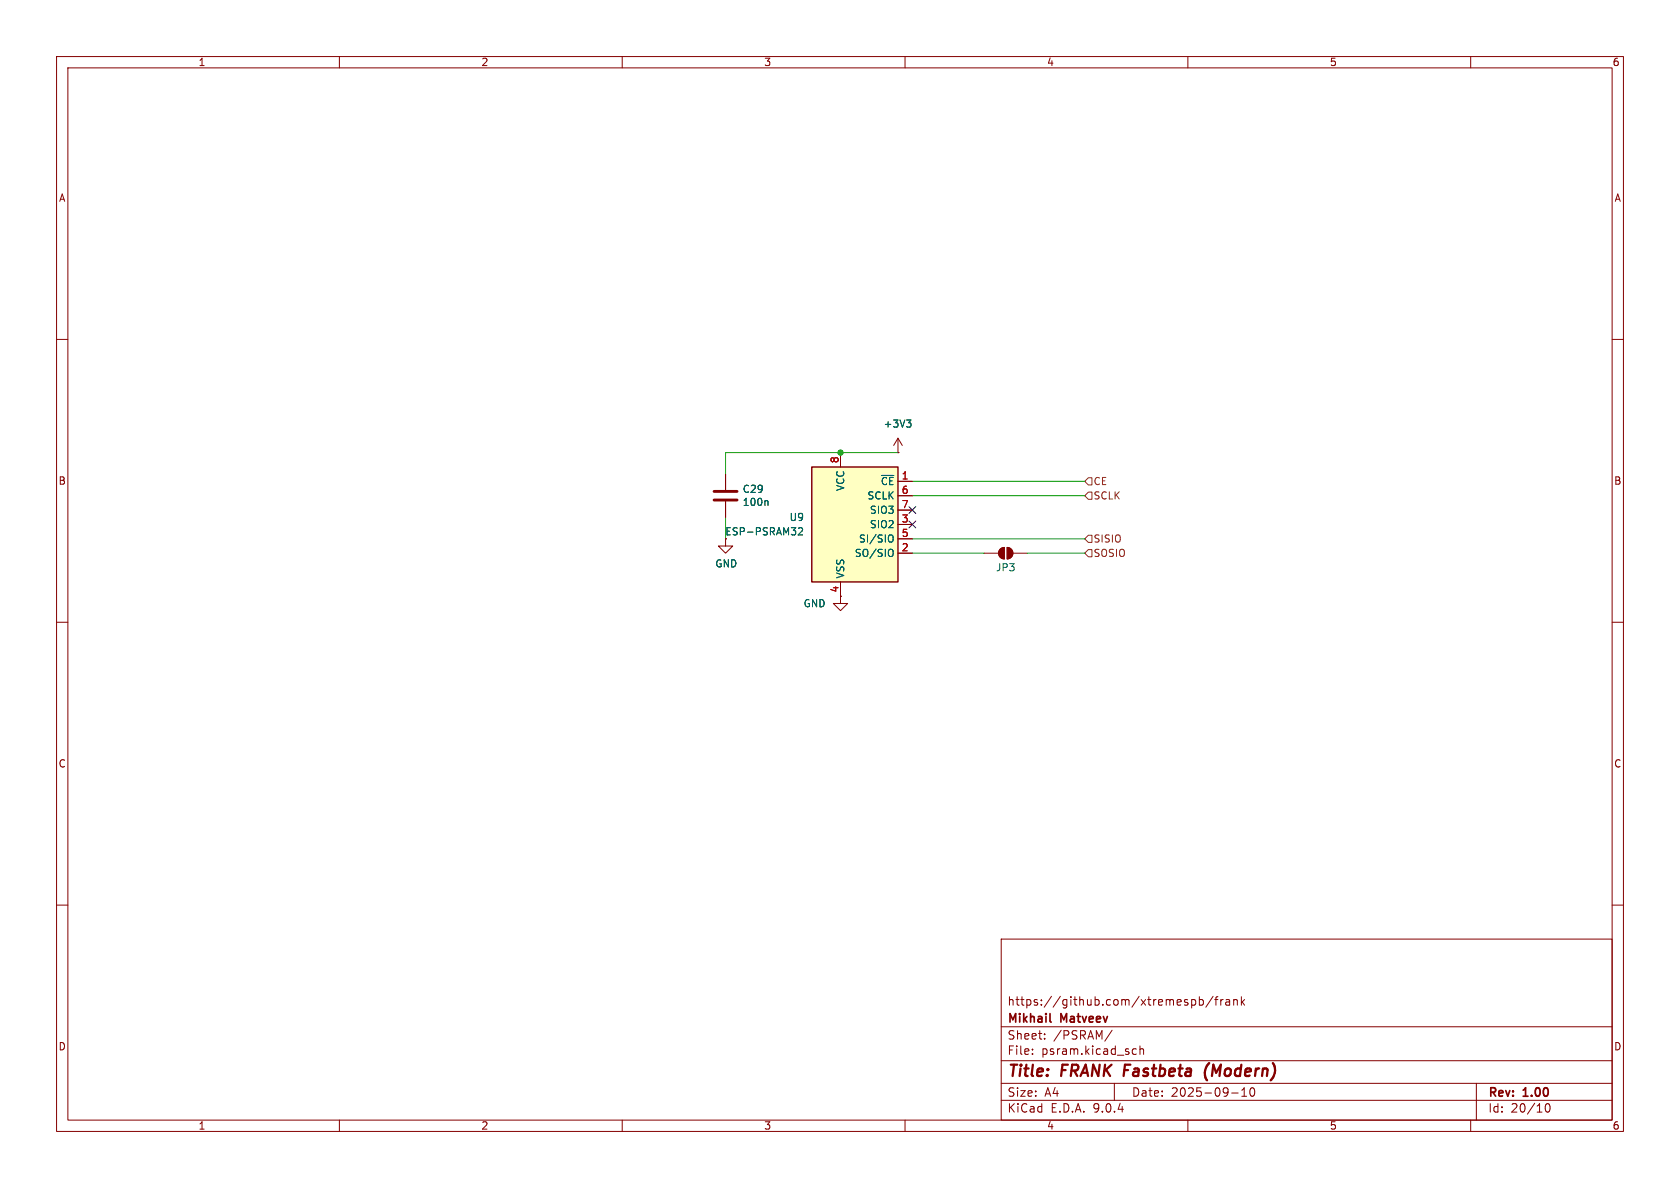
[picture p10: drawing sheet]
<svg xmlns="http://www.w3.org/2000/svg" width="297mm" height="210mm" viewBox="0 0 297 210" stroke-linecap="round" stroke-linejoin="round" font-family="sans-serif">
<g fill="none" stroke="#840000" stroke-width=".18">
<path d="M10 10h277v190h-277zM12 12h273v186h-273zM60 10v2M110 10v2M160 10v2M210 10v2M260 10v2M10 60h2M158.7 77.5l-.7 1.2M158.7 77.5l.8 1.2M158.7 77.5v2.5M285 60h2"/>
<path d="M128.3 95.3v1.2h1.2l-1.2 1.3-1.3-1.3h1.3M128.3 83.8v2.8M128.3 88.6v2.8M158.7 80h.1M174 97.8h2.5M176.8 97.1l.7-.3v2a1.02 1.02 0 0 1-.9-.6 1.02 1.02 0 0 1 .2-1.1zM178.1 96.8a1.02 1.02 0 0 1 1 1 1.02 1.02 0 0 1-1 1zM179.1 97.8h2.5M10 110h2M148.6 105.4v1.3h1.3l-1.3 1.3-1.3-1.3h1.3M285 110h2M10 160h2"/>
<path d="M177 166h108v32h-108zM210.7 176.8l.4-.1 .3 .3v.4l-.2 .2h-.5M212 176.8l.5-.1 .2 .3v.4l-.1 .2h-.6M212 176.2v1.5M214.5 176.1l-1.3 2M214.7 176.7h.6M215.3 176.2l-.3 .2v1.3M215.8 176.7v1M216.2 176.7l-.2 .1-.2 .2M216.7 176.8h.6l.1 .9M217.4 177.1h-.5a.29 .29 0 0 0-.2 .3 .29 .29 0 0 0 .2 .3l.5-.1M218.1 176.8l.2-.1 .4 .1v.9"/>
<path d="M218.1 176.7v1M219.5 176.2v1.5M219.6 177.1l.4 .6M220 176.7l-.5 .6M285 160h2M60 198v2M110 198v2M160 198v2M177 194.5h108M177 191.5h108M177 187.5h108M177 181.5h108"/>
<path d="M182.5 186.3v.1M182.5 185.5v.1M184.7 183.6v.1M184.7 182.8v.1M196.6 182.1l-1.3 2M197 191.5v3M200.3 186.3h.6M200.3 185.5h.6M201.5 185.5l.2-.1 .4 .1 .1 .9M201.5 184.9v1.5M210 198v2M217.7 193.2h1.2"/>
<path d="M219.5 193.8h.9M219.5 192.7l.5-.4v1.5M221.1 192.4a.81 .81 0 0 0 .4 1.4l.2-.1 .1-.5-.1-.8M260 198v2M261 191.5v6.5M273.3 195.2l.2-.1a.81 .81 0 0 1 .6 .6 .81 .81 0 0 1-.3 .8l-.1 .1a.81 .81 0 0 1-.4-1.4z"/>
</g>
<path d="M213.8 187.9a2.35 2.35 0 0 0-.4 3.1" fill="none" stroke="#840000" stroke-width=".4"/>
<path d="M185.6 180.5l.2 .2" fill="none" stroke="#840000" stroke-width=".3"/>
<g fill="#840000" stroke="#840000" stroke-width=".18">
<path d="M176.8 97.1l.7-.3v2a1.02 1.02 0 0 1-.9-.6 1.02 1.02 0 0 1 .2-1.1z"/>
<path d="M178.1 96.8a1.02 1.02 0 0 1 1 1 1.02 1.02 0 0 1-1 1z"/>
</g>
<path d="M126.2 86.9h4.1M126.2 88.4h4.1" fill="none" stroke="#840000" stroke-width=".51"/>
<path d="M160.3 74.2h.7l-.4 .5M160.8 74.7l.2 .3v.3l-.2 .2M135.6 88.5l.2 .2v.7" fill="none" stroke="#006464" stroke-width=".18"/>
<path d="M143.5 82.6h15.2v20.3h-15.2z" fill="#ffffc2"/>
<path d="M143.5 82.6h15.2v20.3h-15.2z" fill="none" stroke="#840000" stroke-width=".25"/>
<path d="M128.3 83.8v2.8M128.3 88.6v2.8M148.6 80v2.6M158.7 80h.1M158.7 85.1h2.6M158.7 87.6h2.6M158.7 90.2h2.6M158.7 92.7h2.6M158.7 95.3h2.6M158.7 97.8h2.6M148.6 102.9v2.5" fill="none" stroke="#840000" stroke-width=".18"/>
<path d="M160.3 74.2h.7l-.4 .5M160.8 74.7l.2 .3v.3l-.2 .2M135.6 88.5l.2 .2v.7M141.2 93.4l.4-.1 .3 .4-.8 .9h.8M157.4 94.6a.43 .43 0 0 1 .5 .4v.4a.43 .43 0 0 1-.5 .4M157.6 97.1l.1 .1a.81 .81 0 0 1-.1 1.2" fill="none" stroke="#006464" stroke-width=".18"/>
<path d="M192.4 94.6h.6v1.3h-.6l-.6-.6zM192.4 84.5h.6v1.2h-.6l-.6-.6zM192.4 87h.6v1.3h-.6l-.6-.7zM192.4 97.2h.6v1.2h-.6l-.6-.6z" fill="none" stroke="#725600" stroke-width=".18"/>
<path d="M128.3 91.4v3.9M158.7 80h-30.4v3.8M161.3 87.6h30.5M161.3 95.3h30.5M161.3 97.8h12.7M161.3 85.1h30.5M181.6 97.8h10.2" fill="none" stroke="#009600" stroke-width=".18"/>
<path d="M160.7 89.6l1.2 1.2M160.7 92.1l1.2 1.2M161.9 89.6l-1.2 1.2M161.9 92.1l-1.2 1.2" fill="none" stroke="#000084" stroke-width=".18"/>
<circle cx="148.6" cy="80" r=".46" fill="#009600" stroke="#009600" stroke-width=".18"/>
<g font-size="2.8" fill="#840000">
<text x="178" y="190.9">Title:</text>
<text x="187.7" y="190.9">FRANK Fastbeta</text>
<text x="214.6" y="190.9">(Modern)</text>
</g>
<g font-size="2.1" fill="#840000">
<text x="178" y="178">https://github.com/xtremespb/frank</text>
<text x="178" y="184">Sheet:</text>
<text x="178" y="181.2">Mikhail</text>
<text x="186.2" y="184">/PSRAM/</text>
<text x="187.6" y="181.2">Matveev</text>
<text x="178" y="186.7">File:</text>
<text x="184.1" y="186.7">psram.kicad_sch</text>
<text x="178" y="196.9">KiCad</text>
<text x="178" y="194.1">Size:</text>
<text x="184.7" y="194.1">A4</text>
<text x="185.7" y="196.9">E.D.A.</text>
<text x="193.3" y="196.9">9.0.4</text>
<text x="200" y="194.1">Date:</text>
<text x="207" y="194.1">2025-09-10</text>
<text x="263" y="194.3">Rev:</text>
<text x="263" y="196.9">Id:</text>
<text x="267.1" y="196.9">20/10</text>
<text x="269.4" y="194.3">1.00</text>
</g>
<g font-size="1.8" fill="#840000">
<text x="35" y="11.9">1</text>
<text x="85" y="11.9">2</text>
<text x="135" y="11.9">3</text>
<text x="185" y="11.9">4</text>
<text x="235" y="11.9">5</text>
<text x="285" y="11.9">6</text>
<text x="10.3" y="35.9">A</text>
<text x="285.3" y="35.9">A</text>
<text x="10.3" y="85.9">B</text>
<text x="285.3" y="85.9">B</text>
<text x="10.3" y="135.9">C</text>
<text x="285.3" y="135.9">C</text>
<text x="10.3" y="185.9">D</text>
<text x="285.3" y="185.9">D</text>
<text x="35" y="199.9">1</text>
<text x="85" y="199.9">2</text>
<text x="135" y="199.9">3</text>
<text x="185" y="199.9">4</text>
<text x="235" y="199.9">5</text>
<text x="285" y="199.9">6</text>
</g>
<g font-size="1.8" fill="#006464">
<text x="156.1" y="75.8">+3V3</text>
<text x="131.2" y="89.6">100n</text>
<text x="131.2" y="87.3">C29</text>
<text x="149.5" y="86.9" transform="rotate(-90 149.5 86.9)">VCC</text>
<text x="153.3" y="88.5">SCLK</text>
<text x="155.6" y="86">~{CE}</text>
<text x="128.1" y="94.8">ESP-PSRAM32</text>
<text x="139.5" y="92.3">U9</text>
<text x="153.7" y="91">SIO3</text>
<text x="153.7" y="93.6">SIO2</text>
<text x="126.4" y="100.5">GND</text>
<text x="151" y="98.7">SO/SIO</text>
<text x="151.7" y="96.1">SI/SIO</text>
<text x="176" y="101.2">JP3</text>
<text x="142" y="107.5">GND</text>
<text x="149.5" y="102.4" transform="rotate(-90 149.5 102.4)">VSS</text>
</g>
<g font-size="1.8" fill="#a90000">
<text x="148.3" y="82" transform="rotate(-90 148.3 82)">8</text>
<text x="159.3" y="84.8">1</text>
<text x="159.3" y="87.4">6</text>
<text x="159.3" y="89.9">7</text>
<text x="159.3" y="92.5">3</text>
<text x="159.3" y="95">5</text>
<text x="159.3" y="97.5">2</text>
<text x="148.3" y="104.8" transform="rotate(-90 148.3 104.8)">4</text>
</g>
<g font-size="1.8" fill="#725600">
<text x="193.2" y="86">CE</text>
<text x="193.2" y="88.5">SCLK</text>
<text x="193.2" y="96.1">SISIO</text>
<text x="193.2" y="98.7">SOSIO</text>
</g>
</svg>
